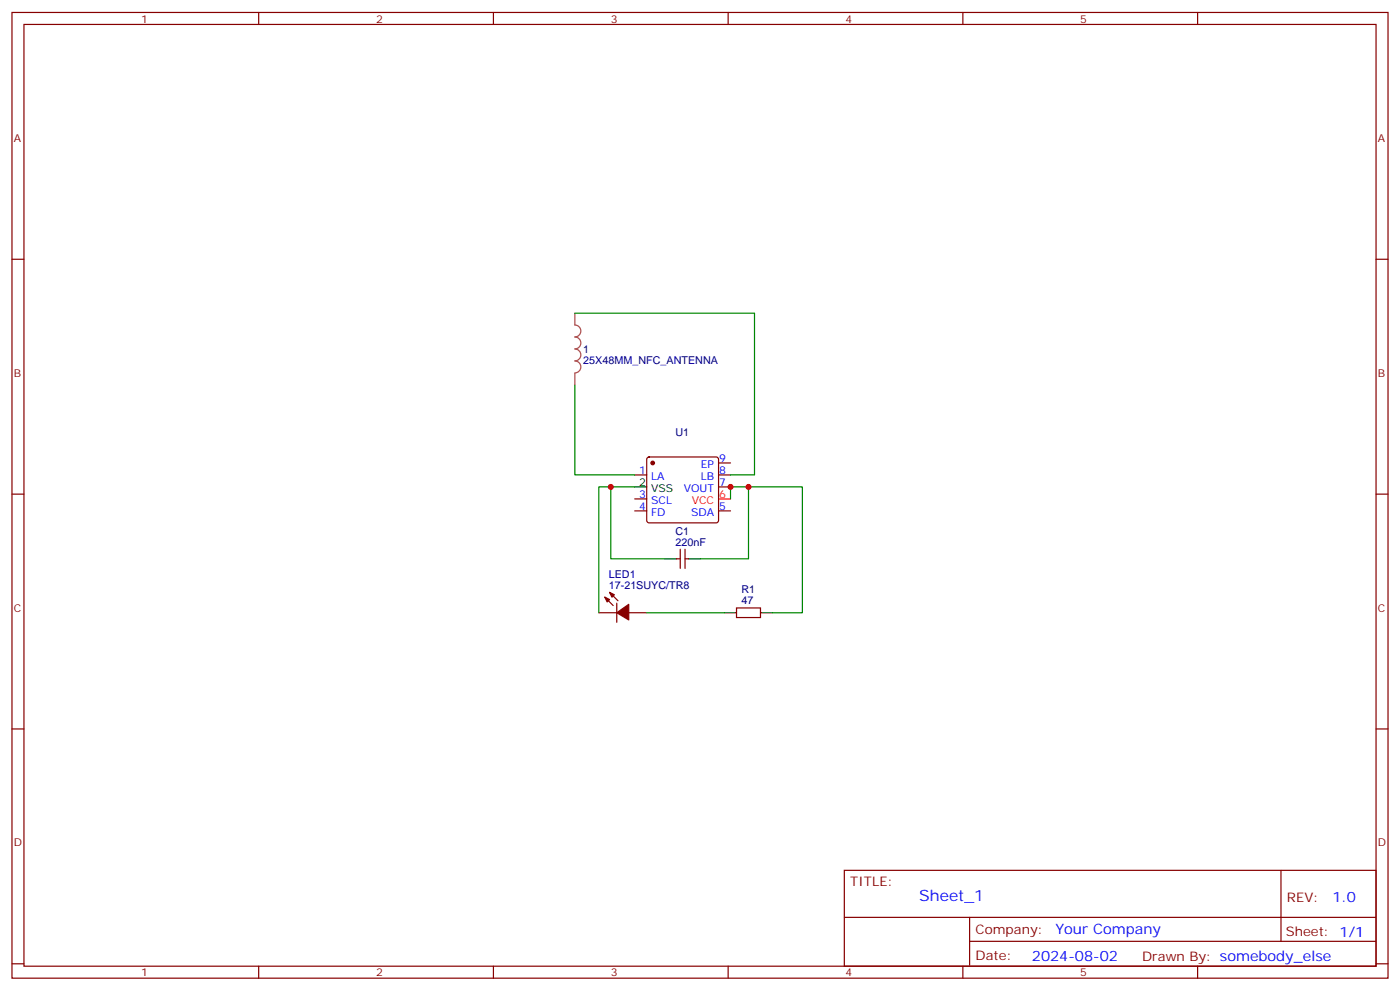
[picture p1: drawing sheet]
<svg xmlns="http://www.w3.org/2000/svg" width="412mm" height="292mm" viewBox="0 0 412 292" stroke-linecap="round" stroke-linejoin="round" font-family="sans-serif">
<g fill="none" stroke="#870000" stroke-width=".35">
<path d="M3.5 3.7h405.4v284.3h-405.4zM7.1 7.2h398.2v277.3h-398.2zM76.2 3.7v3.5M145.3 3.7v3.5M214.5 3.7v3.5M283.6 3.7v3.5M352.8 3.7v3.5M3.5 76.3h3.6M405.3 76.3h3.6M187 139.8h3.5M190.7 134.8l.5-.3h19.8l.5 .3 .2 .5v17.9l-.3 .5-.4 .3h-19.8l-.5-.3-.2-.5v-17.9zM211.7 136.3h3.5"/>
<path d="M211.7 139.8h3.5M3.5 145.5h3.6M187 150.4h3.5M187 146.9h3.5M211.7 143.4h3.5M211.7 150.4h3.5M405.3 145.5h3.6M178.2 175.8l2.4 2.5M179.6 174.4l2.4 2.5M181.7 177.6v5.6M199.3 164.5h1.1M200.4 161.7v5.7"/>
<path d="M201.8 161.7v5.7M201.8 164.5h1M217 179h7v2.8h-7zM176.4 180.4h5.3M185.2 180.4h5.3M3.5 214.6h3.6M405.3 214.6h3.6M248.7 256.3h156.6v28.2h-156.6zM377.3 256.3v20.9M248.7 270.1h156.5M285.6 277.2h119.6M285.6 270.1v14.1"/>
<path d="M3.5 283.8h3.6M76.2 284.5v3.5M145.3 284.5v3.5M214.5 284.5v3.5M283.6 284.5v3.5M352.8 284.5v3.5M405.3 283.8h3.6"/>
</g>
<path d="M211.7 146.9h3.5" fill="none" stroke="#f00" stroke-width=".35"/>
<path d="M187 143.4h3.5M195.8 164.5h3.5M202.8 164.5h3.6M213.4 180.4h3.6M224 180.4h3.5" fill="none" stroke="#000" stroke-width=".35"/>
<g fill="#870000" stroke="#870000" stroke-width=".35">
<path d="M178.2 175.8l1.4 .7-.7 .7z"/>
<path d="M179.6 174.4l1.4 .7-.7 .7z"/>
<path d="M181.7 180.4l3.5-2.5v4.6z"/>
<circle cx="192.3" cy="136.3" r=".53"/>
</g>
<path d="M169.3 92.2v3.5a1.76 1.76 0 0 1 1.8 1.8 1.76 1.76 0 0 1-1.8 1.7 1.76 1.76 0 0 1 1.8 1.8 1.76 1.76 0 0 1-1.8 1.7 1.76 1.76 0 0 1 1.8 1.8 1.76 1.76 0 0 1-1.8 1.8 1.76 1.76 0 0 1 1.8 1.7 1.76 1.76 0 0 1-1.8 1.8M169.3 109.9v3.5" fill="none" stroke="#a64a4a" stroke-width=".35"/>
<path d="M169.3 92.2h52.9v47.6h-7M169.3 113.4v26.4h17.7M179.9 143.4h-3.5v37M187 143.4h-7.1v21.1h15.9M215.2 146.9v-3.5h5.3v21.1h-14.1M220.5 143.4h15.9v37h-8.9M190.5 180.4h22.9" fill="none" stroke="#008700" stroke-width=".35"/>
<g fill="#c00">
<circle cx="215.2" cy="143.4" r=".88"/>
<circle cx="179.9" cy="143.4" r=".88"/>
<circle cx="220.5" cy="143.4" r=".88"/>
</g>
<text font-size="4.6" fill="#00f" x="270.8" y="265.3">Sheet_1</text>
<g font-size="4.2" fill="#00f">
<text x="392.5" y="265.5">1.0</text>
<text x="310.9" y="275.1">Your Company</text>
<text x="304" y="282.9">2024-08-02</text>
</g>
<g font-size="3.9" fill="#800">
<text x="250.5" y="260.8">TITLE:</text>
<text x="379.1" y="265.5">REV:</text>
<text x="287.4" y="275">Company:</text>
<text x="378.7" y="275.7">Sheet: 1/1</text>
<text x="287.4" y="282.7">Date:</text>
<text x="336.4" y="282.8">Drawn By: somebody_else</text>
</g>
<g font-size="3.2" fill="#800">
<text x="41.6" y="6.7">1</text>
<text x="110.8" y="6.7">2</text>
<text x="179.9" y="6.7">3</text>
<text x="249.1" y="6.7">4</text>
<text x="318.2" y="6.7">5</text>
<text x="4.1" y="41.8">A</text>
<text x="405.9" y="41.8">A</text>
<text x="4.1" y="110.9">B</text>
<text x="405.9" y="110.9">B</text>
<text x="4.1" y="180.1">C</text>
<text x="405.9" y="180.1">C</text>
<text x="4.1" y="249.2">D</text>
<text x="405.9" y="249.2">D</text>
<text x="41.6" y="287.5">1</text>
<text x="110.8" y="287.5">2</text>
<text x="179.9" y="287.5">3</text>
<text x="249.1" y="287.5">4</text>
<text x="318.2" y="287.5">5</text>
</g>
<g font-size="3.2" fill="#000080">
<text x="171.8" y="107.2">25X48MM_NFC_ANTENNA</text>
<text x="171.8" y="103.9">1</text>
<text x="199" y="128.3">U1</text>
<text x="199" y="160.7">220nF</text>
<text x="199" y="157.4">C1</text>
<text x="179.3" y="173.4">17-21SUYC/TR8</text>
<text x="179.3" y="170.1">LED1</text>
<text x="218.4" y="177.9">47</text>
<text x="218.4" y="174.7">R1</text>
</g>
<g font-size="3.2" fill="#00f">
<text x="206.4" y="137.7">EP</text>
<text x="211.8" y="136">9</text>
<text x="188.3" y="139.5">1</text>
<text x="191.8" y="141.3">LA</text>
<text x="206.4" y="141.3">LB</text>
<text x="211.8" y="139.5">8</text>
<text x="211.8" y="143">7</text>
<text x="188.3" y="146.5">3</text>
<text x="191.8" y="148.3">SCL</text>
<text x="201.4" y="144.8">VOUT</text>
<text x="188.3" y="150.1">4</text>
<text x="191.8" y="151.8">FD</text>
<text x="203.6" y="151.8">SDA</text>
<text x="211.8" y="150.1">5</text>
</g>
<g font-size="3.2">
<text x="188.3" y="143">2</text>
<text x="191.8" y="144.8">VSS</text>
</g>
<g font-size="3.2" fill="#f00">
<text x="203.8" y="148.3">VCC</text>
<text x="211.8" y="146.5">6</text>
</g>
</svg>
